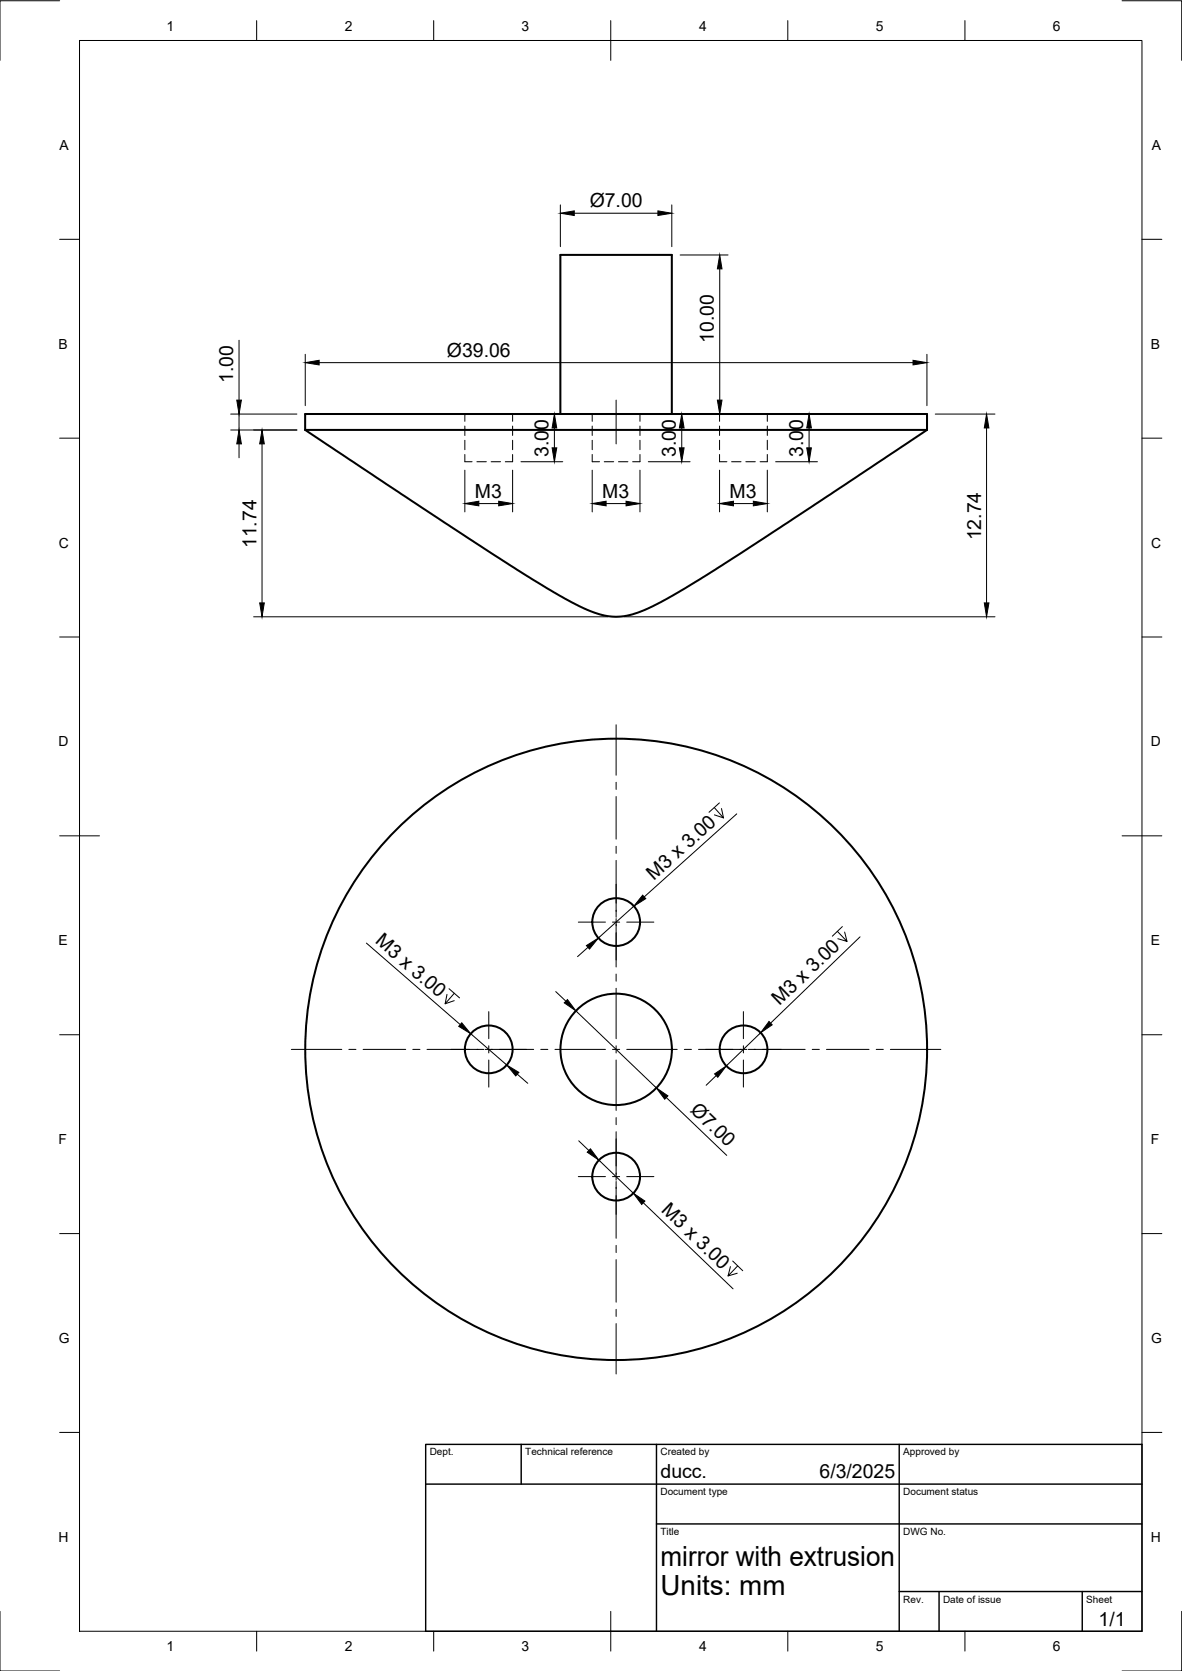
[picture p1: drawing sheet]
<svg xmlns="http://www.w3.org/2000/svg" width="297mm" height="420mm" viewBox="0 0 297 420" stroke-linecap="round" stroke-linejoin="round" font-family="sans-serif">
<!-- layer: Hidden -->
<g fill="none" stroke="#000" stroke-width=".25">
<path d="M116.8 114.3v1.8h1.8M116.8 104.1v1.8M116.8 107.1v2.4M116.8 110.7v2.4M119.8 116.1h2.4M123.4 116.1h2.4M128.8 114.3v1.8h-1.8M128.8 104.1v1.8M128.8 107.1v2.4M128.8 110.7v2.4M148.8 114.3v1.8h1.9M148.8 104.1v1.8"/>
<path d="M148.8 107.1v2.4M148.8 110.7v2.4M151.8 116.1h2.4M155.4 116.1h2.4M160.8 114.3v1.8h-1.8M160.8 104.1v1.8M160.8 107.1v2.4M160.8 110.7v2.4M180.8 114.3v1.8h1.9M180.8 104.1v1.8M180.8 107.1v2.4M180.8 110.7v2.4"/>
<path d="M183.9 116.1h2.3M187.4 116.1h2.4M192.8 114.3v1.8h-1.8M192.8 104.1v1.8M192.8 107.1v2.4M192.8 110.7v2.4"/>
</g>
<!-- layer: Visible -->
<g fill="none" stroke="#000" stroke-width=".51">
<path d="M76.7 108.1v-4h156.3v4M76.7 108.1h156.3M76.7 108.1l41.5 27.6 11.7 7.5 8.5 5.2a53.5 53.5 0 0 0 13.4 6.3 18.5 18.5 0 0 0 12.8-2.6l7.5-4.1 14.2-9 46.7-30.9M140.8 104.1v-40h28v40"/>
<circle cx="154.8" cy="231.8" r="6"/>
<circle cx="122.8" cy="263.9" r="6"/>
<circle cx="154.8" cy="263.9" r="14"/>
<circle cx="154.8" cy="263.9" r="78.1"/>
<circle cx="186.8" cy="263.9" r="6"/>
<circle cx="154.8" cy="295.9" r="6"/>
</g>
<!-- layer: TITLEBLOCK -->
<path d="M107 363.2h180v47h-180zM107 373.2h180M131 363.2v10M165 363.2v47M226 363.2v47M165 383.2h122M226 400.2h61M236 400.2v10M272 400.2v10" fill="none" stroke="#000" stroke-width=".36"/>
<!-- layer: BORDER -->
<g fill="none" stroke="#000" stroke-width=".25">
<path d="M15 .2h-15v15M20 10.2h267v400h-267zM64.5 5.2v5M109 5.2v5M153.5 5.2v10M198 5.2v5M242.5 5.2v5M282 .2h15v15M15 60.2h5M287 60.2h5M15 110.2h5M287 110.2h5"/>
<path d="M15 160.2h5M287 160.2h5M15 210.2h10M282 210.2h10M15 260.2h5M287 260.2h5M15 310.2h5M287 310.2h5M15 360.2h5M287 360.2h5M0 405.2v15h15M64.5 410.2v5"/>
<path d="M109 410.2v5M153.5 405.2v10M198 410.2v5M242.5 410.2v5M297 405.2v15h-15"/>
</g>
<!-- layer: FD_Dimensions -->
<g fill="none" stroke="#000" stroke-width=".25">
<path d="M140.8 51.5v10.5M144.3 53.6h21M168.8 51.5v10.5M170.9 64.1h12.1M180.9 67.6v33M60.1 85.6v15M76.7 89.1v12.9M80.2 91.2h149.2M232.9 89.1v12.9M58 104.1h16.6M58 108.1h16.6M60.1 104.1v4"/>
<path d="M60.1 111.6v3.5M65.8 111.6v40M116.8 118.2v10.5M128.8 118.2v10.5M130.9 104.1h10.5M130.9 116.1h10.5M139.3 107.6v5M148.8 118.2v10.5M160.8 118.2v10.5M162.9 104.1h20.1M162.9 116.1h10.5M171.3 107.6v5"/>
<path d="M180.8 118.2v10.5M192.8 118.2v10.5M194.9 104.1h10.5M194.9 116.1h10.5M203.3 107.6v5M235 104.1h15M247.9 107.6v44M120.3 126.6h5M152.3 126.6h5M184.3 126.6h5M63.7 155.1h89M156.9 155.1h93.1"/>
<path d="M179.5 203.1l2.3 2.6-2.3-.8M180.8 201.9l-2.6 2.3M181.3 203.3l.5 2.4M185.1 204.6l-23.2 20.9M92.1 237.1l23.6 20.5M147.7 238.2l-2.6 2.3M159.3 227.9l-8.9 8M210.4 234.2l2.5 2.5-2.4-.7M211.7 233l-2.5 2.4M212.3 234.4l.6 2.3M216.1 235.6l-22.4 21.7M112.8 248.6l2.7 2.3"/>
<path d="M114.2 251.6l-2.3 .8M114.2 249.7l-2.3 2.7 .4-2.4M118.3 259.9l9.1 7.9M139.7 249.3l2.5 2.4M144.7 254.2l20.2 19.3M191.1 259.7l-8.6 8.3M130 270.1l2.6 2.3M167.4 276l15.2 14.5M180 270.4l-2.5 2.5M145.4 286.9l2.6 2.4M150.5 291.7l8.7 8.3M161.7 302.4l22.5 21.7"/>
<path d="M184.1 317.1l2.5 2.4M185.4 318.3l-2.4 2.5 .6-2.3M185.3 320.1l-2.3 .7"/>
</g>
<g fill="#000" stroke="#000" stroke-width=".25">
<path d="M140.8 53.6l3.5-.6v1.2zM165.3 53l3.5 .6-3.5 .6zM180.9 64.1l.5 3.5h-1.1zM76.7 91.2l3.5-.6v1.2zM229.4 90.6l3.5 .6-3.5 .6zM60.1 108.1l.6 3.5h-1.2zM59.5 100.6h1.2l-.6 3.5zM65.8 108.1l.6 3.5h-1.1zM139.3 104.1l.6 3.5h-1.2zM138.7 112.6h1.2l-.6 3.5zM171.3 104.1l.6 3.5h-1.2zM170.7 112.6h1.2l-.6 3.5z"/>
<path d="M180.3 100.6h1.1l-.5 3.5zM203.3 104.1l.6 3.5h-1.2zM202.7 112.6h1.2l-.6 3.5zM247.9 104.1l.6 3.5h-1.1zM116.8 126.6l3.5-.6v1.2zM125.3 126l3.5 .6-3.5 .6zM148.8 126.6l3.5-.6v1.2zM157.3 126l3.5 .6-3.5 .6zM180.8 126.6l3.5-.6v1.2zM189.3 126l3.5 .6-3.5 .6zM65.3 151.6h1.1l-.6 3.5zM247.4 151.6h1.1l-.6 3.5z"/>
<path d="M147.4 237.8l3-1.9-2.3 2.7zM161.5 225.1l.8 .9-3 1.9zM116 257.2l2.3 2.7-3-1.8zM142.6 251.3l2.1 2.9-2.9-2zM193.3 256.8l.8 .9-3 2zM127.4 267.8l3 1.8-.8 .9zM164.9 273.5l3 2-.9 .9zM179.6 270l2.9-2-2.1 2.9zM148.4 288.9l2.1 2.8-2.9-2zM159.2 300l2.9 2-.8 .9z"/>
</g>
<!-- layer: Smart Centers -->
<g fill="none" stroke="#000" stroke-width=".25">
<path d="M154.8 100.6v11M154.8 182.2v12.7M154.8 196.7v1.8M154.8 200.3v10.7M154.8 212.8v1.8M154.8 216.3v14.3M145.3 231.9h6.8M153.9 231.9h1.8M154.8 231v12.1M157.5 231.9h6.8M122.8 254.4v6.8M154.8 244.9v1.8"/>
<path d="M154.8 248.5v12.7M186.8 254.4v6.8M73.2 263.9h12.7M87.7 263.9h1.8M91.2 263.9h10.8M103.7 263.9h1.8M107.3 263.9h14.3M121.9 263.9h12.2M122.8 263v1.8M122.8 266.5v6.8M135.9 263.9h1.8M139.5 263.9h12.6"/>
<path d="M153.9 263.9h1.8M154.8 263v1.8M154.8 266.5v12.7M157.5 263.9h12.7M172 263.9h1.8M175.5 263.9h12.2M186.8 263v1.8M186.8 266.5v6.8M188 263.9h14.3M204.1 263.9h1.8M207.7 263.9h10.7M220.2 263.9h1.8"/>
<path d="M223.8 263.9h12.6M145.3 295.8h6.8M153.9 295.8h1.8M154.8 281v1.8M154.8 284.6v12.2M154.8 297.1v14.3M157.5 295.8h6.8M154.8 313.1v1.8M154.8 316.7v10.7M154.8 329.2v1.8M154.8 332.8v12.7"/>
</g>
<g font-size="7">
<text x="166" y="393.7">mirror with extrusion</text>
<text x="166" y="401.2">Units: mm</text>
</g>
<g font-size="4.9">
<text x="148.2" y="52.1">Ø7.00</text>
<text x="112.3" y="89.6">Ø39.06</text>
<text x="179.4" y="86.1" transform="rotate(-90 179.4 86.1)">10.00</text>
<text x="58.6" y="96.2" transform="rotate(-90 58.6 96.2)">1.00</text>
<text x="137.9" y="114.9" transform="rotate(-90 137.9 114.9)">3.00</text>
<text x="169.9" y="114.9" transform="rotate(-90 169.9 114.9)">3.00</text>
<text x="201.9" y="114.9" transform="rotate(-90 201.9 114.9)">3.00</text>
<text x="119.4" y="125.1">M3</text>
<text x="151.4" y="125.1">M3</text>
<text x="183.3" y="125.1">M3</text>
<text x="64.4" y="137.9" transform="rotate(-90 64.4 137.9)">11.74</text>
<text x="246.5" y="135.9" transform="rotate(-90 246.5 135.9)">12.74</text>
<text x="164.3" y="221.4" transform="rotate(-42 164.3 221.4)">M3 x 3.00</text>
<text x="94.1" y="236.9" transform="rotate(41 94.1 236.9)">M3 x 3.00</text>
<text x="195.9" y="253.1" transform="rotate(-44 195.9 253.1)">M3 x 3.00</text>
<text x="173.2" y="279.4" transform="rotate(44 173.2 279.4)">Ø7.00</text>
<text x="166" y="304.5" transform="rotate(44 166 304.5)">M3 x 3.00</text>
<text x="166" y="371.7">ducc.</text>
<text x="206" y="371.7">6/3/2025</text>
<text x="276.1" y="408.8">1/1</text>
</g>
<g font-size="3.5">
<text x="41.9" y="7.7">1</text>
<text x="86.6" y="7.7">2</text>
<text x="131.1" y="7.7">3</text>
<text x="175.7" y="7.7">4</text>
<text x="220.1" y="7.7">5</text>
<text x="264.6" y="7.7">6</text>
<text x="15" y="37.7">A</text>
<text x="289.5" y="37.7">A</text>
<text x="14.7" y="87.7">B</text>
<text x="289.2" y="87.7">B</text>
<text x="14.8" y="137.7">C</text>
<text x="289.3" y="137.7">C</text>
<text x="14.7" y="187.7">D</text>
<text x="289.2" y="187.7">D</text>
<text x="14.7" y="237.7">E</text>
<text x="289.2" y="237.7">E</text>
<text x="14.7" y="287.7">F</text>
<text x="289.2" y="287.7">F</text>
<text x="14.8" y="337.7">G</text>
<text x="289.3" y="337.7">G</text>
<text x="14.7" y="387.7">H</text>
<text x="289.2" y="387.7">H</text>
<text x="41.9" y="415.2">1</text>
<text x="86.6" y="415.2">2</text>
<text x="131.1" y="415.2">3</text>
<text x="175.7" y="415.2">4</text>
<text x="220.1" y="415.2">5</text>
<text x="264.6" y="415.2">6</text>
</g>
<g font-size="2.5">
<text x="108" y="366">Dept.</text>
<text x="132" y="366">Technical reference</text>
<text x="166" y="366">Created by</text>
<text x="227" y="366">Approved by</text>
<text x="166" y="376">Document type</text>
<text x="227" y="376">Document status</text>
<text x="166" y="386">Title</text>
<text x="227" y="386">DWG No.</text>
<text x="227" y="403">Rev.</text>
<text x="237" y="403">Date of issue</text>
<text x="273" y="403">Sheet</text>
</g>
</svg>
